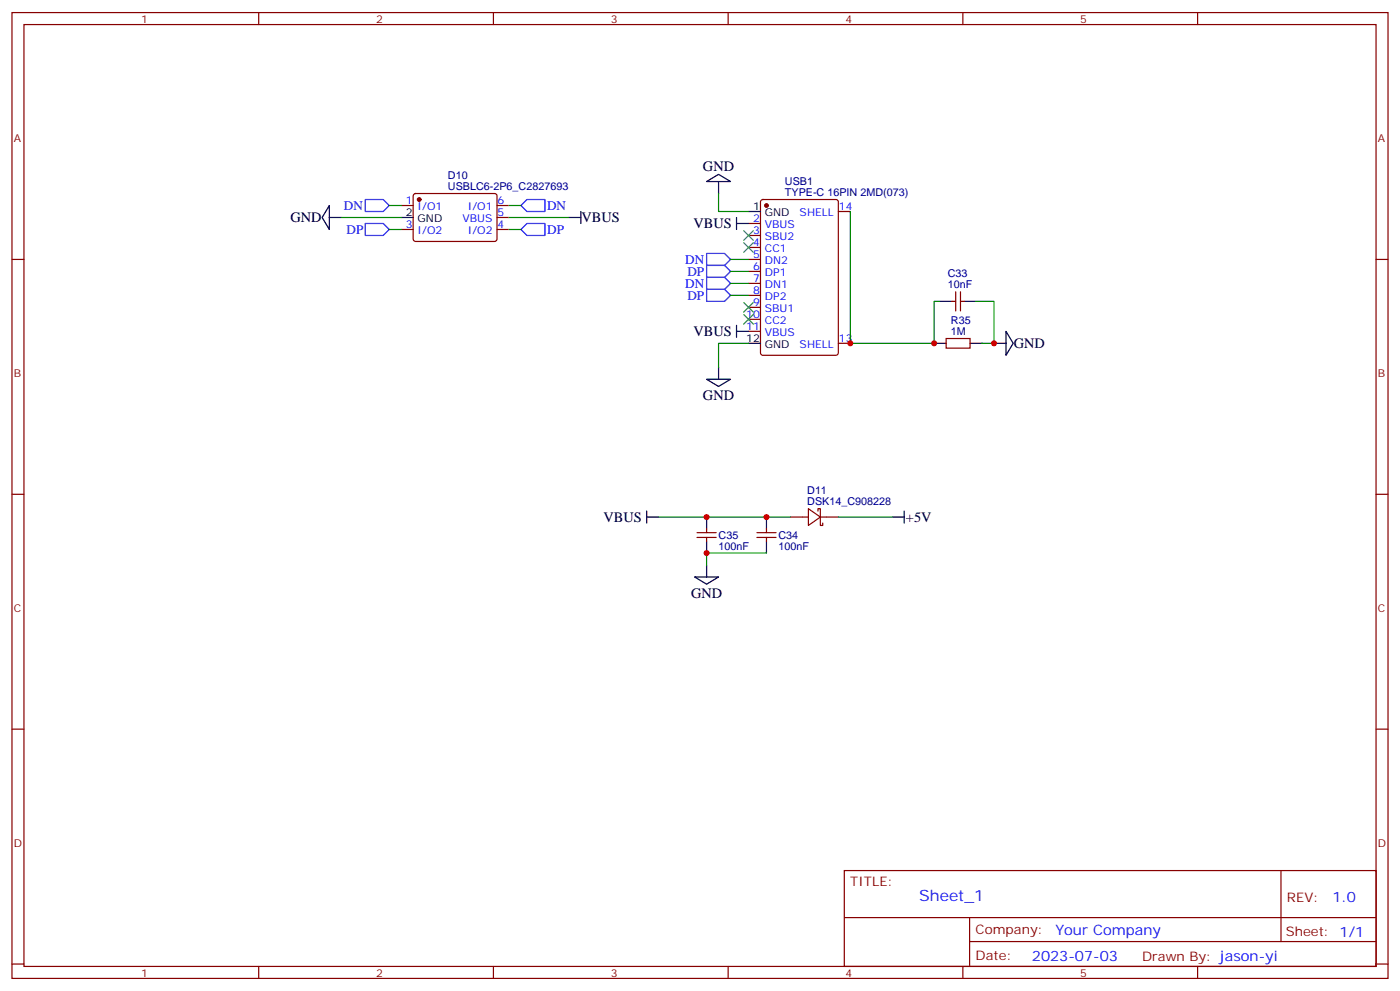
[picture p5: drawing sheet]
<svg xmlns="http://www.w3.org/2000/svg" width="412mm" height="292mm" viewBox="0 0 412 292" stroke-linecap="round" stroke-linejoin="round" font-family="sans-serif">
<g fill="none" stroke="#870000" stroke-width=".35">
<path d="M3.5 3.7h405.4v284.3h-405.4zM7.1 7.2h398.2v277.3h-398.2zM76.2 3.7v3.5M145.3 3.7v3.5M214.5 3.7v3.5M283.6 3.7v3.5M352.8 3.7v3.5M121.9 57.2l.5-.2h23.6l.4 .7-.1 13-.6 .4-23.6-.1-.4-.6v-12.7zM224.2 58.9l.5-.2h21.5l.7 .5v44.7l-.4 .6-21.8 .1-.6-.5-.1-44.7zM3.5 76.4h3.6M118.2 60.5h3.5M118.2 67.6h3.5"/>
<path d="M146.4 60.5h3.5M146.4 67.6h3.5M146.4 64h3.5M220.5 76.4h3.5M220.5 65.8h3.5M220.5 69.3h3.5M220.5 72.8h3.5M220.5 79.9h3.5M246.9 62.3h3.6M405.3 76.4h3.6M220.5 83.4h3.5M220.5 87h3.5"/>
<path d="M220.5 90.5h3.5M220.5 94h3.5M220.5 97.5h3.5M278.7 99.7h7.1v2.8h-7.1zM280.5 88.7h1M281.5 85.9v5.6M282.9 85.9v5.6M282.9 88.7h1.1M246.9 101.1h3.6M3.5 145.5h3.6M205.3 158.2h5.7M205.3 156.8h5.7"/>
<path d="M208.1 155.8v1M208.1 158.2v1.1M223 158.2h5.6M223 156.8h5.6M225.8 155.8v1M225.8 158.2v1.1M232.8 152.2h5.3M238.1 149.8l3.6 2.4-3.6 2.5zM240.9 150.5v-.7h.8v4.9h.7v-.7M241.7 152.2h5.2M405.3 145.5h3.6M3.5 214.7h3.6"/>
<path d="M405.3 214.7h3.6M248.7 256.3h156.6v28.2h-156.6zM377.3 256.3v20.9M248.7 270.1h156.5M285.6 277.2h119.6M285.6 270.1v14.2M3.5 283.8h3.6M76.2 284.5v3.5M145.3 284.5v3.5M214.5 284.5v3.5M283.6 284.5v3.5M352.8 284.5v3.5"/>
<path d="M405.3 283.8h3.6"/>
</g>
<g fill="#870000" stroke="#870000" stroke-width=".35">
<circle cx="225.8" cy="60.5" r=".53"/>
<circle cx="123.5" cy="58.7" r=".53"/>
</g>
<g fill="none" stroke="#000" stroke-width=".35">
<path d="M208.1 53.4l3.6-2.1 3.5 2.1zM211.7 53.4v3.6M97 60.5v7.1l-2.1-3.6zM97 64h3.5M118.2 64h3.5M167.6 64h3.5M171.1 62.3v3.5M217 65.8h3.5M217 64v3.6M220.5 62.3h3.5M217 95.8v3.5M217 97.5h3.5"/>
<path d="M276.9 88.7h3.6M284 88.7h3.5M296.3 97.5l2.1 3.6-2.1 3.5zM208.1 111.7h7.1l-3.5 2.1zM211.7 108.1v3.6M220.5 101.1h3.5M275.2 101.1h3.5M285.8 101.1h3.5M292.8 101.1h3.5M190.5 152.2h3.5M190.5 150.5v3.5M208.1 152.2v3.6"/>
<path d="M208.1 159.3v3.5M225.8 152.2v3.6M225.8 159.3v3.5M262.8 152.2h3.5M266.3 150.5v3.5M204.6 169.9h7.1l-3.6 2.1zM208.1 166.3v3.6"/>
</g>
<g fill="none" stroke="#008700" stroke-width=".35">
<path d="M211.7 57v5.3h8.8M100.5 64h17.7M114.7 60.5h3.5M114.7 67.6h3.5M149.9 60.5h3.6M149.9 67.6h3.6M149.9 64h17.7M215.2 76.4h5.3M215.2 79.9h5.3M250.5 62.3v38.8h24.7v-12.4h1.7M215.2 83.4h5.3M215.2 87h5.3"/>
<path d="M287.5 88.7h5.3v12.4h-3.5M220.5 101.1h-8.8v7M194 152.2h38.8M246.9 152.2h15.9M225.8 162.8h-17.7v3.5"/>
</g>
<path d="M107.6 58.7h5.3l1.8 1.8-1.8 1.8h-5.3zM107.6 65.8h5.3l1.8 1.8-1.8 1.7h-5.3zM153.5 60.5l1.7-1.8h5.3v3.6h-5.3zM153.5 67.6l1.7-1.8h5.3v3.5h-5.3zM208.1 74.6h5.3l1.8 1.8-1.8 1.7h-5.3zM208.1 78.1h5.3l1.8 1.8-1.8 1.8h-5.3zM208.1 81.7h5.3l1.8 1.7-1.8 1.8h-5.3zM208.1 85.2h5.3l1.8 1.8-1.8 1.7h-5.3z" fill="none" stroke="#00f" stroke-width=".35"/>
<path d="M219.1 71.4l2.8 2.9M219.1 67.9l2.8 2.8M221.9 71.4l-2.8 2.9M221.9 67.9l-2.8 2.8M219.1 92.6l2.8 2.8M219.1 89.1l2.8 2.8M221.9 92.6l-2.8 2.8M221.9 89.1l-2.8 2.8" fill="none" stroke="#3c3" stroke-width=".35"/>
<g fill="#c00">
<circle cx="250.5" cy="101.1" r=".88"/>
<circle cx="275.2" cy="101.1" r=".88"/>
<circle cx="292.8" cy="101.1" r=".88"/>
<circle cx="225.8" cy="152.2" r=".88"/>
<circle cx="208.1" cy="152.2" r=".88"/>
<circle cx="208.1" cy="162.8" r=".88"/>
</g>
<text font-size="4.6" fill="#00f" x="270.8" y="265.3">Sheet_1</text>
<g font-size="4.2">
<text x="207.1" y="50.2">GND</text>
<text x="85.5" y="65.5">GND</text>
<text x="171.3" y="65.5">VBUS</text>
<text x="204.3" y="67.2">VBUS</text>
<text x="204.3" y="99">VBUS</text>
<text x="298.6" y="102.5">GND</text>
<text x="207.1" y="117.7">GND</text>
<text x="177.8" y="153.7">VBUS</text>
<text x="266.9" y="153.6">+5V</text>
<text x="203.6" y="176">GND</text>
</g>
<g font-size="4.2" fill="#00f">
<text x="392.5" y="265.6">1.0</text>
<text x="310.9" y="275.1">Your Company</text>
<text x="304" y="282.9">2023-07-03</text>
</g>
<g font-size="3.9" fill="#00f">
<text x="101.3" y="61.8">DN</text>
<text x="161.2" y="61.8">DN</text>
<text x="102.1" y="68.8">DP</text>
<text x="161.2" y="68.8">DP</text>
<text x="201.8" y="77.6">DN</text>
<text x="202.5" y="81.2">DP</text>
<text x="201.8" y="84.7">DN</text>
<text x="202.5" y="88.2">DP</text>
</g>
<g font-size="3.9" fill="#800">
<text x="250.5" y="260.9">TITLE:</text>
<text x="379.1" y="265.6">REV:</text>
<text x="287.4" y="275.1">Company:</text>
<text x="378.7" y="275.7">Sheet: 1/1</text>
<text x="287.4" y="282.8">Date:</text>
<text x="336.4" y="282.8">Drawn By: jason-yi</text>
</g>
<g font-size="3.2" fill="#800">
<text x="41.6" y="6.7">1</text>
<text x="110.8" y="6.7">2</text>
<text x="179.9" y="6.7">3</text>
<text x="249.1" y="6.7">4</text>
<text x="318.2" y="6.7">5</text>
<text x="4.1" y="41.8">A</text>
<text x="405.9" y="41.8">A</text>
<text x="4.1" y="110.9">B</text>
<text x="405.9" y="110.9">B</text>
<text x="4.1" y="180.1">C</text>
<text x="405.9" y="180.1">C</text>
<text x="4.1" y="249.2">D</text>
<text x="405.9" y="249.2">D</text>
<text x="41.6" y="287.5">1</text>
<text x="110.8" y="287.5">2</text>
<text x="179.9" y="287.5">3</text>
<text x="249.1" y="287.5">4</text>
<text x="318.2" y="287.5">5</text>
</g>
<g font-size="3.2" fill="#000080">
<text x="131.9" y="52.7">D10</text>
<text x="131.9" y="55.8">USBLC6-2P6_C2827693</text>
<text x="231.2" y="57.6">TYPE-C 16PIN 2MD(073)</text>
<text x="231.2" y="54.4">USB1</text>
<text x="279.2" y="81.6">C33</text>
<text x="279.2" y="84.8">10nF</text>
<text x="280.1" y="95.4">R35</text>
<text x="280.1" y="98.6">1M</text>
<text x="237.8" y="148.7">DSK14_C908228</text>
<text x="237.8" y="145.5">D11</text>
<text x="211.7" y="161.8">100nF</text>
<text x="211.7" y="158.6">C35</text>
<text x="229.3" y="161.8">100nF</text>
<text x="229.3" y="158.7">C34</text>
</g>
<g font-size="3.2" fill="#00f">
<text x="119.5" y="60.1">1</text>
<text x="123" y="61.9">I/O1</text>
<text x="136.3" y="65.4">VBUS</text>
<text x="137.8" y="61.9">I/O1</text>
<text x="146.6" y="63.7">5</text>
<text x="146.6" y="60.1">6</text>
<text x="221.8" y="65.4">2</text>
<text x="235.5" y="63.7">SHELL</text>
<text x="247.1" y="61.9">14</text>
<text x="119.5" y="67.2">3</text>
<text x="123" y="69">I/O2</text>
<text x="137.8" y="69">I/O2</text>
<text x="146.6" y="67.2">4</text>
<text x="221.8" y="69">3</text>
<text x="225.3" y="67.2">VBUS</text>
<text x="225.3" y="70.7">SBU2</text>
<text x="221.8" y="72.5">4</text>
<text x="221.8" y="76">5</text>
<text x="225.3" y="74.3">CC1</text>
<text x="225.3" y="77.8">DN2</text>
<text x="221.8" y="79.6">6</text>
<text x="221.8" y="83.1">7</text>
<text x="225.3" y="81.3">DP1</text>
<text x="221.8" y="86.6">8</text>
<text x="225.3" y="84.8">DN1</text>
<text x="225.3" y="88.4">DP2</text>
<text x="219.8" y="93.7">10</text>
<text x="221.8" y="90.1">9</text>
<text x="225.3" y="91.9">SBU1</text>
<text x="225.3" y="95.4">CC2</text>
<text x="219.8" y="97.2">11</text>
<text x="225.3" y="99">VBUS</text>
<text x="247.1" y="100.7">13</text>
<text x="235.5" y="102.5">SHELL</text>
</g>
<g font-size="3.2">
<text x="119.5" y="63.7">2</text>
<text x="123" y="65.4">GND</text>
<text x="221.8" y="61.9">1</text>
<text x="225.3" y="63.7">GND</text>
<text x="219.8" y="100.7">12</text>
<text x="225.3" y="102.5">GND</text>
</g>
</svg>
